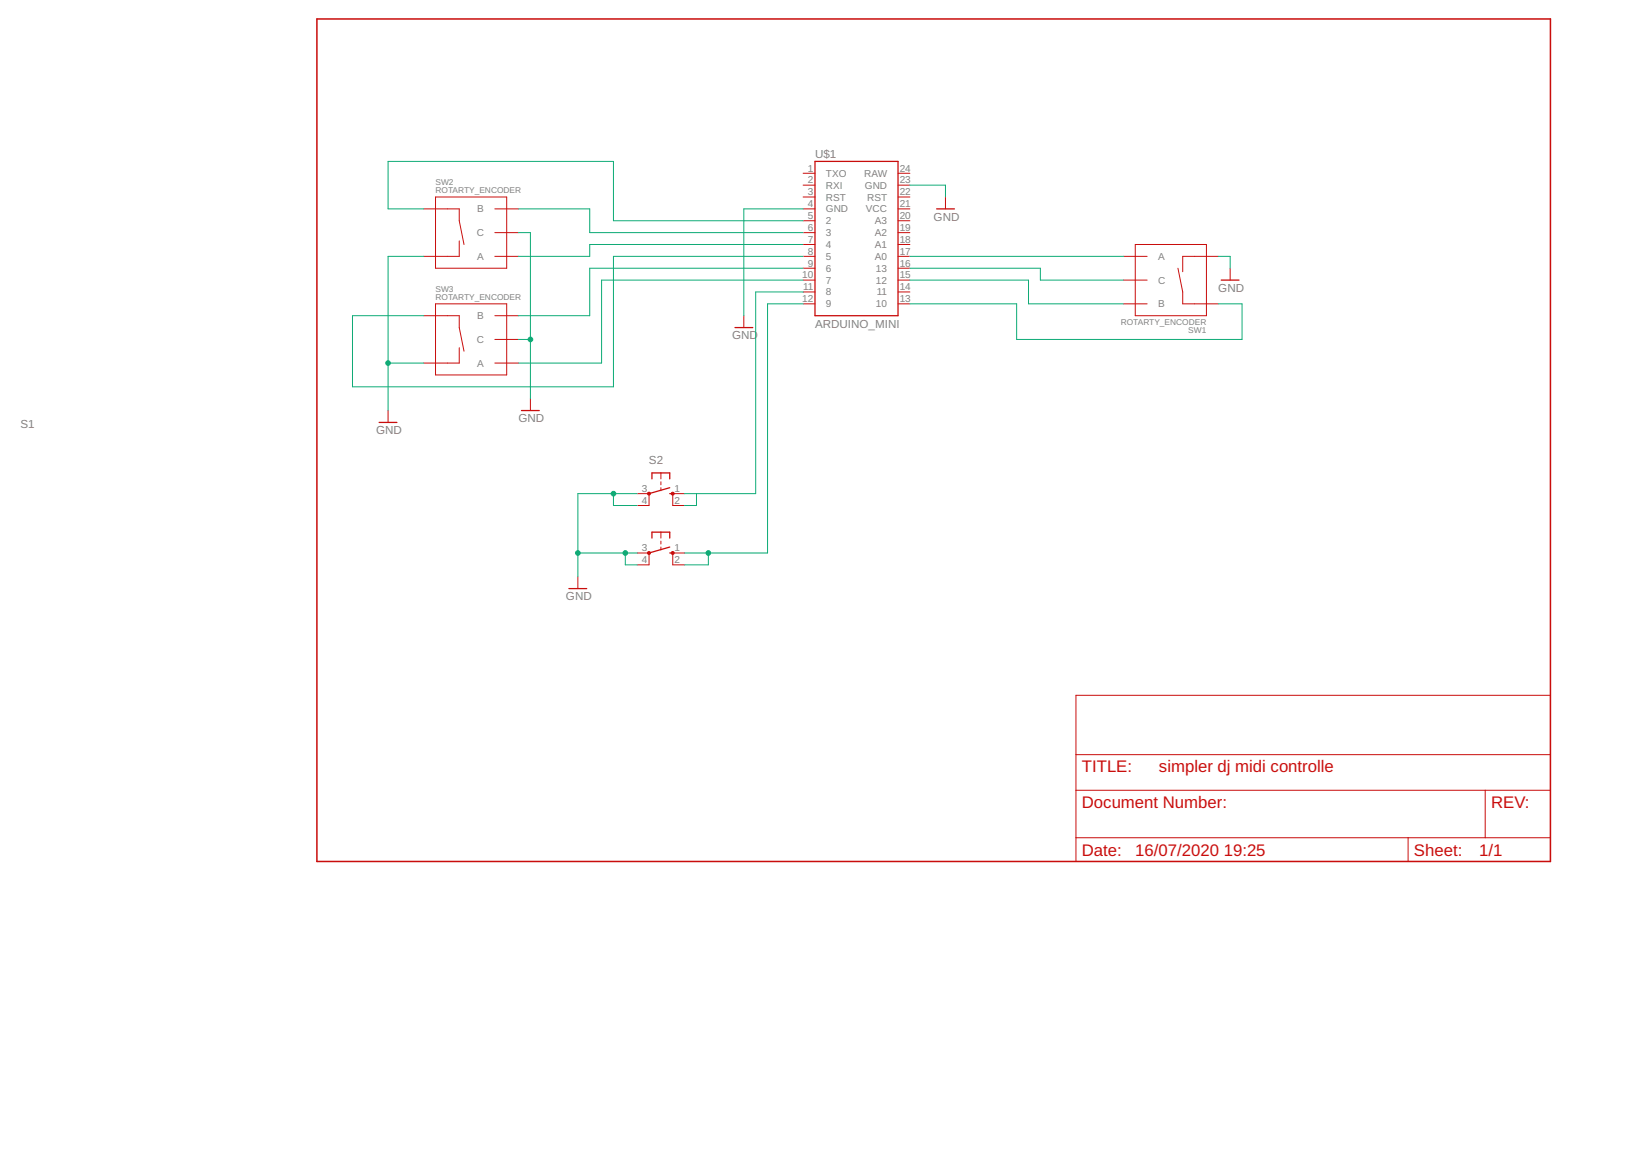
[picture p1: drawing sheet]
<?xml version="1.0" encoding="utf-8"?>
<!DOCTYPE eagle SYSTEM "eagle.dtd">
<!--
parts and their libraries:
SparkFun-Electromechanical: Licensing: Creative Commons ShareAlike 4.0 International - https://creativecommons.org/licenses/by-sa/4.0
-->
<eagle version="9.4.0">
<drawing>
<settings>
<setting alwaysvectorfont="no"/>
<setting verticaltext="up"/>
</settings>
<grid distance="0.1" unitdist="inch" unit="inch" style="lines" multiple="1" display="no" altdistance="0.01" altunitdist="inch" altunit="inch"/>
<schematic xreflabel="%F%N/%S.%C%R" xrefpart="/%S.%C%R">
<libraries>
<library name="frames">
<symbols>
<symbol name="DINA4_L">
<frame x1="0" y1="0" x2="264.16" y2="180.34" columns="4" rows="4" layer="94" border-left="no" border-top="no" border-right="no" border-bottom="no"/>
</symbol>
<symbol name="DOCFIELD">
<wire x1="0" y1="0" x2="71.12" y2="0" width="0.1016" layer="94"/>
<wire x1="101.6" y1="15.24" x2="87.63" y2="15.24" width="0.1016" layer="94"/>
<wire x1="0" y1="0" x2="0" y2="5.08" width="0.1016" layer="94"/>
<wire x1="0" y1="5.08" x2="71.12" y2="5.08" width="0.1016" layer="94"/>
<wire x1="0" y1="5.08" x2="0" y2="15.24" width="0.1016" layer="94"/>
<wire x1="101.6" y1="15.24" x2="101.6" y2="5.08" width="0.1016" layer="94"/>
<wire x1="71.12" y1="5.08" x2="71.12" y2="0" width="0.1016" layer="94"/>
<wire x1="71.12" y1="5.08" x2="87.63" y2="5.08" width="0.1016" layer="94"/>
<wire x1="71.12" y1="0" x2="101.6" y2="0" width="0.1016" layer="94"/>
<wire x1="87.63" y1="15.24" x2="87.63" y2="5.08" width="0.1016" layer="94"/>
<wire x1="87.63" y1="15.24" x2="0" y2="15.24" width="0.1016" layer="94"/>
<wire x1="87.63" y1="5.08" x2="101.6" y2="5.08" width="0.1016" layer="94"/>
<wire x1="101.6" y1="5.08" x2="101.6" y2="0" width="0.1016" layer="94"/>
<wire x1="0" y1="15.24" x2="0" y2="22.86" width="0.1016" layer="94"/>
<wire x1="101.6" y1="35.56" x2="0" y2="35.56" width="0.1016" layer="94"/>
<wire x1="101.6" y1="35.56" x2="101.6" y2="22.86" width="0.1016" layer="94"/>
<wire x1="0" y1="22.86" x2="101.6" y2="22.86" width="0.1016" layer="94"/>
<wire x1="0" y1="22.86" x2="0" y2="35.56" width="0.1016" layer="94"/>
<wire x1="101.6" y1="22.86" x2="101.6" y2="15.24" width="0.1016" layer="94"/>
<text x="1.27" y="1.27" size="2.54" layer="94">Date:</text>
<text x="12.7" y="1.27" size="2.54" layer="94">&gt;LAST_DATE_TIME</text>
<text x="72.39" y="1.27" size="2.54" layer="94">Sheet:</text>
<text x="86.36" y="1.27" size="2.54" layer="94">&gt;SHEET</text>
<text x="88.9" y="11.43" size="2.54" layer="94">REV:</text>
<text x="1.27" y="19.05" size="2.54" layer="94">TITLE:</text>
<text x="1.27" y="11.43" size="2.54" layer="94">Document Number:</text>
<text x="17.78" y="19.05" size="2.54" layer="94">&gt;DRAWING_NAME</text>
</symbol>
</symbols>
<devicesets>
<deviceset name="DINA4_L" prefix="FRAME" uservalue="yes">
<gates>
<gate name="G$1" symbol="DINA4_L" x="0" y="0"/>
<gate name="G$2" symbol="DOCFIELD" x="162.56" y="0" addlevel="must"/>
</gates>
<devices>
<device name="">
<technologies>
<technology name=""/>
</technologies>
</device>
</devices>
</deviceset>
</devicesets>
</library>
<library name="supply1">
<symbols>
<symbol name="GND">
<wire x1="-1.905" y1="0" x2="1.905" y2="0" width="0.254" layer="94"/>
<text x="-2.54" y="-2.54" size="1.778" layer="96">&gt;VALUE</text>
<pin name="GND" x="0" y="2.54" visible="off" length="short" direction="sup" rot="R270"/>
</symbol>
</symbols>
<devicesets>
<deviceset name="GND" prefix="GND">
<gates>
<gate name="1" symbol="GND" x="0" y="0"/>
</gates>
<devices>
<device name="">
<technologies>
<technology name=""/>
</technologies>
</device>
</devices>
</deviceset>
</devicesets>
</library>
<library name="switch-omron">
<symbols>
<symbol name="TS2">
<wire x1="0" y1="1.905" x2="0" y2="2.54" width="0.254" layer="94"/>
<wire x1="-4.445" y1="1.905" x2="-3.175" y2="1.905" width="0.254" layer="94"/>
<wire x1="-4.445" y1="-1.905" x2="-3.175" y2="-1.905" width="0.254" layer="94"/>
<wire x1="-4.445" y1="1.905" x2="-4.445" y2="0" width="0.254" layer="94"/>
<wire x1="-4.445" y1="0" x2="-4.445" y2="-1.905" width="0.254" layer="94"/>
<wire x1="-2.54" y1="0" x2="-1.905" y2="0" width="0.1524" layer="94"/>
<wire x1="-1.27" y1="0" x2="-0.635" y2="0" width="0.1524" layer="94"/>
<wire x1="-4.445" y1="0" x2="-3.175" y2="0" width="0.1524" layer="94"/>
<wire x1="2.54" y1="2.54" x2="0" y2="2.54" width="0.1524" layer="94"/>
<wire x1="2.54" y1="-2.54" x2="0" y2="-2.54" width="0.1524" layer="94"/>
<wire x1="0" y1="-2.54" x2="-1.27" y2="1.905" width="0.254" layer="94"/>
<circle x="0" y="-2.54" radius="0.127" width="0.4064" layer="94"/>
<circle x="0" y="2.54" radius="0.127" width="0.4064" layer="94"/>
<text x="-6.35" y="-2.54" size="1.778" layer="95" rot="R90">&gt;NAME</text>
<text x="-3.81" y="3.175" size="1.778" layer="96" rot="R90">&gt;VALUE</text>
<pin name="P" x="0" y="-5.08" visible="pad" length="short" direction="pas" swaplevel="2" rot="R90"/>
<pin name="S" x="0" y="5.08" visible="pad" length="short" direction="pas" swaplevel="1" rot="R270"/>
<pin name="S1" x="2.54" y="5.08" visible="pad" length="short" direction="pas" swaplevel="1" rot="R270"/>
<pin name="P1" x="2.54" y="-5.08" visible="pad" length="short" direction="pas" swaplevel="2" rot="R90"/>
</symbol>
</symbols>
<devicesets>
<deviceset name="10-XX" prefix="S" uservalue="yes">
<gates>
<gate name="1" symbol="TS2" x="0" y="0"/>
</gates>
<devices>
<device name="" package="B3F-10XX">
<connects>
<connect gate="1" pin="P" pad="3"/>
<connect gate="1" pin="P1" pad="4"/>
<connect gate="1" pin="S" pad="1"/>
<connect gate="1" pin="S1" pad="2"/>
</connects>
<package3dinstances>
<package3dinstance package3d_urn="urn:adsk.eagle:package:27496/1"/>
</package3dinstances>
<technologies>
<technology name="">
<attribute name="MF" value="" constant="no"/>
<attribute name="MPN" value="B3F-1000" constant="no"/>
<attribute name="OC_FARNELL" value="176432" constant="no"/>
<attribute name="OC_NEWARK" value="36M3542" constant="no"/>
<attribute name="POPULARITY" value="72" constant="no"/>
</technology>
</technologies>
</device>
</devices>
</deviceset>
</devicesets>
</library>
<library name="SparkFun-Electromechanical">
<symbols>
<symbol name="ROT_ENCODER">
<pin name="SW+" x="-10.16" y="5.08" visible="off" length="middle"/>
<pin name="SW-" x="-10.16" y="-5.08" visible="off" length="middle"/>
<pin name="B" x="10.16" y="5.08" visible="pin" length="middle" rot="R180"/>
<pin name="C" x="10.16" y="0" visible="pin" length="middle" rot="R180"/>
<pin name="A" x="10.16" y="-5.08" visible="pin" length="middle" rot="R180"/>
<wire x1="-5.08" y1="5.08" x2="-2.54" y2="5.08" width="0.1524" layer="94"/>
<wire x1="-2.54" y1="5.08" x2="-2.54" y2="2.54" width="0.1524" layer="94"/>
<wire x1="-2.54" y1="2.54" x2="-1.524" y2="-2.54" width="0.1524" layer="94"/>
<wire x1="-5.08" y1="-5.08" x2="-2.54" y2="-5.08" width="0.1524" layer="94"/>
<wire x1="-2.54" y1="-5.08" x2="-2.54" y2="-1.778" width="0.1524" layer="94"/>
<wire x1="-7.62" y1="7.62" x2="7.62" y2="7.62" width="0.1524" layer="94"/>
<wire x1="7.62" y1="7.62" x2="7.62" y2="-7.62" width="0.1524" layer="94"/>
<wire x1="7.62" y1="-7.62" x2="-7.62" y2="-7.62" width="0.1524" layer="94"/>
<wire x1="-7.62" y1="-7.62" x2="-7.62" y2="7.62" width="0.1524" layer="94"/>
<text x="-7.62" y="10.16" size="1.27" layer="95">&gt;NAME</text>
<text x="-7.62" y="8.382" size="1.27" layer="96">&gt;VALUE</text>
</symbol>
</symbols>
<devicesets>
<deviceset name="ROTARTY_ENCODER" prefix="SW">
<gates>
<gate name="G$1" symbol="ROT_ENCODER" x="0" y="0"/>
</gates>
<devices>
<device name="" package="ROTARY_ENC_PLAIN">
<connects>
<connect gate="G$1" pin="A" pad="A"/>
<connect gate="G$1" pin="B" pad="B"/>
<connect gate="G$1" pin="C" pad="C"/>
<connect gate="G$1" pin="SW+" pad="SW+"/>
<connect gate="G$1" pin="SW-" pad="SW-"/>
</connects>
<technologies>
<technology name=""/>
</technologies>
</device>
</devices>
</deviceset>
</devicesets>
</library>
<library name="SparkFun-Boards">
<symbols>
<symbol name="ARDUINO_MINI">
<wire x1="-7.62" y1="15.24" x2="-7.62" y2="-17.78" width="0.254" layer="94"/>
<wire x1="-7.62" y1="-17.78" x2="10.16" y2="-17.78" width="0.254" layer="94"/>
<wire x1="10.16" y1="-17.78" x2="10.16" y2="15.24" width="0.254" layer="94"/>
<wire x1="10.16" y1="15.24" x2="-7.62" y2="15.24" width="0.254" layer="94"/>
<text x="-7.62" y="16.002" size="1.778" layer="95">&gt;NAME</text>
<text x="-7.62" y="-20.32" size="1.778" layer="96">&gt;VALUE</text>
<pin name="2" x="-10.16" y="2.54" length="short"/>
<pin name="3" x="-10.16" y="0" length="short"/>
<pin name="4" x="-10.16" y="-2.54" length="short"/>
<pin name="5" x="-10.16" y="-5.08" length="short"/>
<pin name="6" x="-10.16" y="-7.62" length="short"/>
<pin name="7" x="-10.16" y="-10.16" length="short"/>
<pin name="8" x="-10.16" y="-12.7" length="short"/>
<pin name="9" x="-10.16" y="-15.24" length="short"/>
<pin name="10" x="12.7" y="-15.24" length="short" rot="R180"/>
<pin name="11" x="12.7" y="-12.7" length="short" rot="R180"/>
<pin name="12" x="12.7" y="-10.16" length="short" rot="R180"/>
<pin name="13" x="12.7" y="-7.62" length="short" rot="R180"/>
<pin name="A0" x="12.7" y="-5.08" length="short" rot="R180"/>
<pin name="A1" x="12.7" y="-2.54" length="short" rot="R180"/>
<pin name="A2" x="12.7" y="0" length="short" rot="R180"/>
<pin name="A3" x="12.7" y="2.54" length="short" rot="R180"/>
<pin name="GND" x="-10.16" y="5.08" length="short"/>
<pin name="GND@2" x="12.7" y="10.16" length="short" rot="R180"/>
<pin name="RAW" x="12.7" y="12.7" length="short" rot="R180"/>
<pin name="RST" x="-10.16" y="7.62" length="short"/>
<pin name="RST@2" x="12.7" y="7.62" length="short" rot="R180"/>
<pin name="RXI" x="-10.16" y="10.16" length="short"/>
<pin name="TXO" x="-10.16" y="12.7" length="short"/>
<pin name="VCC" x="12.7" y="5.08" length="short" rot="R180"/>
</symbol>
</symbols>
<devicesets>
<deviceset name="ARDUINO_MINI">
<gates>
<gate name="G$1" symbol="ARDUINO_MINI" x="0" y="2.54"/>
</gates>
<devices>
<device name="" package="ARDUINO_MINI">
<connects>
<connect gate="G$1" pin="10" pad="13"/>
<connect gate="G$1" pin="11" pad="14"/>
<connect gate="G$1" pin="12" pad="15"/>
<connect gate="G$1" pin="13" pad="16"/>
<connect gate="G$1" pin="2" pad="5"/>
<connect gate="G$1" pin="3" pad="6"/>
<connect gate="G$1" pin="4" pad="7"/>
<connect gate="G$1" pin="5" pad="8"/>
<connect gate="G$1" pin="6" pad="9"/>
<connect gate="G$1" pin="7" pad="10"/>
<connect gate="G$1" pin="8" pad="11"/>
<connect gate="G$1" pin="9" pad="12"/>
<connect gate="G$1" pin="A0" pad="17"/>
<connect gate="G$1" pin="A1" pad="18"/>
<connect gate="G$1" pin="A2" pad="19"/>
<connect gate="G$1" pin="A3" pad="20"/>
<connect gate="G$1" pin="GND" pad="4"/>
<connect gate="G$1" pin="GND@2" pad="23"/>
<connect gate="G$1" pin="RAW" pad="24"/>
<connect gate="G$1" pin="RST" pad="3"/>
<connect gate="G$1" pin="RST@2" pad="22"/>
<connect gate="G$1" pin="RXI" pad="2"/>
<connect gate="G$1" pin="TXO" pad="1"/>
<connect gate="G$1" pin="VCC" pad="21"/>
</connects>
<technologies>
<technology name=""/>
</technologies>
</device>
</devices>
</deviceset>
</devicesets>
</library>
</libraries>
<attributes>
</attributes>
<variantdefs>
</variantdefs>
<classes>
<class number="0" name="default" width="0" drill="0">
</class>
</classes>
<parts>
<part name="FRAME1" library="frames" deviceset="DINA4_L" device=""/>
<part name="GND2" library="supply1" deviceset="GND" device=""/>
<part name="GND3" library="supply1" deviceset="GND" device=""/>
<part name="S1" library="switch-omron" deviceset="10-XX" device="" package3d_urn="urn:adsk.eagle:package:27496/1"/>
<part name="S2" library="switch-omron" deviceset="10-XX" device="" package3d_urn="urn:adsk.eagle:package:27496/1"/>
<part name="SW1" library="SparkFun-Electromechanical" deviceset="ROTARTY_ENCODER" device=""/>
<part name="SW2" library="SparkFun-Electromechanical" deviceset="ROTARTY_ENCODER" device=""/>
<part name="SW3" library="SparkFun-Electromechanical" deviceset="ROTARTY_ENCODER" device=""/>
<part name="U$1" library="SparkFun-Boards" deviceset="ARDUINO_MINI" device=""/>
<part name="GND5" library="supply1" deviceset="GND" device=""/>
<part name="GND1" library="supply1" deviceset="GND" device=""/>
<part name="GND4" library="supply1" deviceset="GND" device=""/>
<part name="GND6" library="supply1" deviceset="GND" device=""/>
</parts>
<sheets>
<sheet>
<plain>
</plain>
<instances>
<instance part="FRAME1" gate="G$1" x="0" y="0" smashed="yes"/>
<instance part="FRAME1" gate="G$2" x="162.56" y="0" smashed="yes">
<attribute name="LAST_DATE_TIME" x="175.26" y="1.27" size="2.54" layer="94"/>
<attribute name="SHEET" x="248.92" y="1.27" size="2.54" layer="94"/>
<attribute name="DRAWING_NAME" x="180.34" y="19.05" size="2.54" layer="94"/>
</instance>
<instance part="GND2" gate="1" x="45.72" y="96.52" smashed="yes">
<attribute name="VALUE" x="43.18" y="93.98" size="1.778" layer="96"/>
</instance>
<instance part="GND3" gate="1" x="55.88" y="58.42" smashed="yes">
<attribute name="VALUE" x="53.34" y="55.88" size="1.778" layer="96"/>
</instance>
<instance part="S1" gate="1" x="73.66" y="66.04" smashed="yes" rot="R270">
<attribute name="NAME" x="-63.5" y="92.71" size="1.778" layer="95"/>
<attribute name="VALUE" x="76.835" y="69.85" size="1.778" layer="96"/>
</instance>
<instance part="S2" gate="1" x="73.66" y="78.74" smashed="yes" rot="R270">
<attribute name="NAME" x="71.12" y="85.09" size="1.778" layer="95"/>
<attribute name="VALUE" x="76.835" y="82.55" size="1.778" layer="96"/>
</instance>
<instance part="SW1" gate="G$1" x="182.88" y="124.46" smashed="yes" rot="R180">
<attribute name="NAME" x="190.5" y="114.3" size="1.27" layer="95" rot="R180"/>
<attribute name="VALUE" x="190.5" y="116.078" size="1.27" layer="96" rot="R180"/>
</instance>
<instance part="SW2" gate="G$1" x="33.02" y="134.62" smashed="yes">
<attribute name="NAME" x="25.4" y="144.78" size="1.27" layer="95"/>
<attribute name="VALUE" x="25.4" y="143.002" size="1.27" layer="96"/>
</instance>
<instance part="SW3" gate="G$1" x="33.02" y="111.76" smashed="yes">
<attribute name="NAME" x="25.4" y="121.92" size="1.27" layer="95"/>
<attribute name="VALUE" x="25.4" y="120.142" size="1.27" layer="96"/>
</instance>
<instance part="U$1" gate="G$1" x="114.3" y="134.62" smashed="yes">
<attribute name="NAME" x="106.68" y="150.622" size="1.778" layer="95"/>
<attribute name="VALUE" x="106.68" y="114.3" size="1.778" layer="96"/>
</instance>
<instance part="GND5" gate="1" x="15.24" y="93.98" smashed="yes">
<attribute name="VALUE" x="12.7" y="91.44" size="1.778" layer="96"/>
</instance>
<instance part="GND1" gate="1" x="91.44" y="114.3" smashed="yes">
<attribute name="VALUE" x="88.9" y="111.76" size="1.778" layer="96"/>
</instance>
<instance part="GND4" gate="1" x="134.62" y="139.7" smashed="yes">
<attribute name="VALUE" x="132.08" y="137.16" size="1.778" layer="96"/>
</instance>
<instance part="GND6" gate="1" x="195.58" y="124.46" smashed="yes">
<attribute name="VALUE" x="193.04" y="121.92" size="1.778" layer="96"/>
</instance>
</instances>
<busses>
</busses>
<nets>
<net name="GND" class="0">
<segment>
<pinref part="GND2" gate="1" pin="GND"/>
<pinref part="SW3" gate="G$1" pin="C"/>
<wire x1="43.18" y1="111.76" x2="45.72" y2="111.76" width="0.1524" layer="91"/>
<wire x1="45.72" y1="111.76" x2="45.72" y2="99.06" width="0.1524" layer="91"/>
<pinref part="SW2" gate="G$1" pin="C"/>
<wire x1="43.18" y1="134.62" x2="45.72" y2="134.62" width="0.1524" layer="91"/>
<wire x1="45.72" y1="134.62" x2="45.72" y2="111.76" width="0.1524" layer="91"/>
<junction x="45.72" y="111.76"/>
</segment>
<segment>
<pinref part="GND5" gate="1" pin="GND"/>
<pinref part="SW3" gate="G$1" pin="SW-"/>
<wire x1="15.24" y1="106.68" x2="15.24" y2="96.52" width="0.1524" layer="91"/>
<wire x1="22.86" y1="106.68" x2="15.24" y2="106.68" width="0.1524" layer="91"/>
<pinref part="SW2" gate="G$1" pin="SW-"/>
<wire x1="22.86" y1="129.54" x2="15.24" y2="129.54" width="0.1524" layer="91"/>
<wire x1="15.24" y1="129.54" x2="15.24" y2="106.68" width="0.1524" layer="91"/>
<junction x="15.24" y="106.68"/>
</segment>
<segment>
<pinref part="S1" gate="1" pin="P"/>
<wire x1="68.58" y1="66.04" x2="66.04" y2="66.04" width="0.1524" layer="91"/>
<pinref part="GND3" gate="1" pin="GND"/>
<wire x1="66.04" y1="66.04" x2="55.88" y2="66.04" width="0.1524" layer="91"/>
<wire x1="55.88" y1="66.04" x2="55.88" y2="60.96" width="0.1524" layer="91"/>
<pinref part="S1" gate="1" pin="P1"/>
<wire x1="68.58" y1="63.5" x2="66.04" y2="63.5" width="0.1524" layer="91"/>
<wire x1="66.04" y1="63.5" x2="66.04" y2="66.04" width="0.1524" layer="91"/>
<junction x="66.04" y="66.04"/>
<pinref part="S2" gate="1" pin="P"/>
<wire x1="68.58" y1="78.74" x2="63.5" y2="78.74" width="0.1524" layer="91"/>
<wire x1="63.5" y1="78.74" x2="55.88" y2="78.74" width="0.1524" layer="91"/>
<wire x1="55.88" y1="78.74" x2="55.88" y2="66.04" width="0.1524" layer="91"/>
<junction x="55.88" y="66.04"/>
<pinref part="S2" gate="1" pin="P1"/>
<wire x1="68.58" y1="76.2" x2="63.5" y2="76.2" width="0.1524" layer="91"/>
<wire x1="63.5" y1="76.2" x2="63.5" y2="78.74" width="0.1524" layer="91"/>
<junction x="63.5" y="78.74"/>
</segment>
<segment>
<pinref part="U$1" gate="G$1" pin="GND"/>
<wire x1="104.14" y1="139.7" x2="91.44" y2="139.7" width="0.1524" layer="91"/>
<pinref part="GND1" gate="1" pin="GND"/>
<wire x1="91.44" y1="139.7" x2="91.44" y2="116.84" width="0.1524" layer="91"/>
</segment>
<segment>
<pinref part="U$1" gate="G$1" pin="GND@2"/>
<pinref part="GND4" gate="1" pin="GND"/>
<wire x1="127" y1="144.78" x2="134.62" y2="144.78" width="0.1524" layer="91"/>
<wire x1="134.62" y1="144.78" x2="134.62" y2="142.24" width="0.1524" layer="91"/>
</segment>
<segment>
<pinref part="GND6" gate="1" pin="GND"/>
<wire x1="195.58" y1="129.54" x2="195.58" y2="127" width="0.1524" layer="91"/>
<pinref part="SW1" gate="G$1" pin="SW-"/>
<wire x1="195.58" y1="129.54" x2="193.04" y2="129.54" width="0.1524" layer="91"/>
</segment>
</net>
<net name="N$11" class="0">
<segment>
<pinref part="SW3" gate="G$1" pin="SW+"/>
<wire x1="22.86" y1="116.84" x2="7.62" y2="116.84" width="0.1524" layer="91"/>
<wire x1="63.5" y1="129.54" x2="63.5" y2="101.6" width="0.1524" layer="91"/>
<wire x1="63.5" y1="101.6" x2="7.62" y2="101.6" width="0.1524" layer="91"/>
<wire x1="7.62" y1="101.6" x2="7.62" y2="116.84" width="0.1524" layer="91"/>
<pinref part="U$1" gate="G$1" pin="5"/>
<wire x1="104.14" y1="129.54" x2="63.5" y2="129.54" width="0.1524" layer="91"/>
</segment>
</net>
<net name="N$9" class="0">
<segment>
<pinref part="S1" gate="1" pin="S"/>
<pinref part="S1" gate="1" pin="S1"/>
<wire x1="83.82" y1="66.04" x2="78.74" y2="66.04" width="0.1524" layer="91"/>
<wire x1="78.74" y1="63.5" x2="83.82" y2="63.5" width="0.1524" layer="91"/>
<wire x1="83.82" y1="63.5" x2="83.82" y2="66.04" width="0.1524" layer="91"/>
<junction x="83.82" y="66.04"/>
<pinref part="U$1" gate="G$1" pin="9"/>
<wire x1="104.14" y1="119.38" x2="96.52" y2="119.38" width="0.1524" layer="91"/>
<wire x1="96.52" y1="119.38" x2="96.52" y2="66.04" width="0.1524" layer="91"/>
<wire x1="96.52" y1="66.04" x2="83.82" y2="66.04" width="0.1524" layer="91"/>
</segment>
</net>
<net name="N$12" class="0">
<segment>
<pinref part="S2" gate="1" pin="S"/>
<wire x1="78.74" y1="78.74" x2="81.28" y2="78.74" width="0.1524" layer="91"/>
<wire x1="81.28" y1="78.74" x2="93.98" y2="78.74" width="0.1524" layer="91"/>
<pinref part="S2" gate="1" pin="S1"/>
<wire x1="78.74" y1="76.2" x2="81.28" y2="76.2" width="0.1524" layer="91"/>
<wire x1="81.28" y1="76.2" x2="81.28" y2="78.74" width="0.1524" layer="91"/>
<pinref part="U$1" gate="G$1" pin="8"/>
<wire x1="104.14" y1="121.92" x2="93.98" y2="121.92" width="0.1524" layer="91"/>
<wire x1="93.98" y1="121.92" x2="93.98" y2="78.74" width="0.1524" layer="91"/>
</segment>
</net>
<net name="N$4" class="0">
<segment>
<wire x1="154.94" y1="124.46" x2="154.94" y2="127" width="0.1524" layer="91"/>
<pinref part="U$1" gate="G$1" pin="13"/>
<wire x1="154.94" y1="127" x2="127" y2="127" width="0.1524" layer="91"/>
<pinref part="SW1" gate="G$1" pin="C"/>
<wire x1="172.72" y1="124.46" x2="154.94" y2="124.46" width="0.1524" layer="91"/>
</segment>
</net>
<net name="N$5" class="0">
<segment>
<pinref part="U$1" gate="G$1" pin="12"/>
<wire x1="127" y1="124.46" x2="152.4" y2="124.46" width="0.1524" layer="91"/>
<wire x1="152.4" y1="124.46" x2="152.4" y2="119.38" width="0.1524" layer="91"/>
<pinref part="SW1" gate="G$1" pin="B"/>
<wire x1="152.4" y1="119.38" x2="172.72" y2="119.38" width="0.1524" layer="91"/>
</segment>
</net>
<net name="N$3" class="0">
<segment>
<pinref part="U$1" gate="G$1" pin="3"/>
<wire x1="104.14" y1="134.62" x2="58.42" y2="134.62" width="0.1524" layer="91"/>
<wire x1="58.42" y1="134.62" x2="58.42" y2="139.7" width="0.1524" layer="91"/>
<pinref part="SW2" gate="G$1" pin="B"/>
<wire x1="58.42" y1="139.7" x2="43.18" y2="139.7" width="0.1524" layer="91"/>
</segment>
</net>
<net name="N$6" class="0">
<segment>
<pinref part="U$1" gate="G$1" pin="4"/>
<wire x1="104.14" y1="132.08" x2="58.42" y2="132.08" width="0.1524" layer="91"/>
<wire x1="58.42" y1="132.08" x2="58.42" y2="129.54" width="0.1524" layer="91"/>
<pinref part="SW2" gate="G$1" pin="A"/>
<wire x1="58.42" y1="129.54" x2="43.18" y2="129.54" width="0.1524" layer="91"/>
</segment>
</net>
<net name="N$7" class="0">
<segment>
<pinref part="U$1" gate="G$1" pin="6"/>
<wire x1="104.14" y1="127" x2="58.42" y2="127" width="0.1524" layer="91"/>
<wire x1="58.42" y1="127" x2="58.42" y2="116.84" width="0.1524" layer="91"/>
<pinref part="SW3" gate="G$1" pin="B"/>
<wire x1="58.42" y1="116.84" x2="43.18" y2="116.84" width="0.1524" layer="91"/>
</segment>
</net>
<net name="N$8" class="0">
<segment>
<wire x1="60.96" y1="124.46" x2="60.96" y2="106.68" width="0.1524" layer="91"/>
<pinref part="SW3" gate="G$1" pin="A"/>
<wire x1="60.96" y1="106.68" x2="43.18" y2="106.68" width="0.1524" layer="91"/>
<pinref part="U$1" gate="G$1" pin="7"/>
<wire x1="104.14" y1="124.46" x2="60.96" y2="124.46" width="0.1524" layer="91"/>
</segment>
</net>
<net name="N$2" class="0">
<segment>
<pinref part="U$1" gate="G$1" pin="10"/>
<wire x1="127" y1="119.38" x2="149.86" y2="119.38" width="0.1524" layer="91"/>
<wire x1="149.86" y1="119.38" x2="149.86" y2="111.76" width="0.1524" layer="91"/>
<wire x1="149.86" y1="111.76" x2="198.12" y2="111.76" width="0.1524" layer="91"/>
<pinref part="SW1" gate="G$1" pin="SW+"/>
<wire x1="193.04" y1="119.38" x2="198.12" y2="119.38" width="0.1524" layer="91"/>
<wire x1="198.12" y1="119.38" x2="198.12" y2="111.76" width="0.1524" layer="91"/>
</segment>
</net>
<net name="N$14" class="0">
<segment>
<wire x1="63.5" y1="137.16" x2="63.5" y2="149.86" width="0.1524" layer="91"/>
<wire x1="63.5" y1="149.86" x2="15.24" y2="149.86" width="0.1524" layer="91"/>
<wire x1="15.24" y1="149.86" x2="15.24" y2="139.7" width="0.1524" layer="91"/>
<pinref part="SW2" gate="G$1" pin="SW+"/>
<wire x1="15.24" y1="139.7" x2="22.86" y2="139.7" width="0.1524" layer="91"/>
<pinref part="U$1" gate="G$1" pin="2"/>
<wire x1="104.14" y1="137.16" x2="63.5" y2="137.16" width="0.1524" layer="91"/>
</segment>
</net>
<net name="N$1" class="0">
<segment>
<pinref part="U$1" gate="G$1" pin="A0"/>
<pinref part="SW1" gate="G$1" pin="A"/>
<wire x1="127" y1="129.54" x2="172.72" y2="129.54" width="0.1524" layer="91"/>
</segment>
</net>
</nets>
</sheet>
</sheets>
</schematic>
</drawing>
<compatibility>
<note version="8.2" severity="warning">
Since Version 8.2, EAGLE supports online libraries. The ids
of those online libraries will not be understood (or retained)
with this version.
</note>
<note version="8.3" severity="warning">
Since Version 8.3, EAGLE supports URNs for individual library
assets (packages, symbols, and devices). The URNs of those assets
will not be understood (or retained) with this version.
</note>
<note version="8.3" severity="warning">
Since Version 8.3, EAGLE supports the association of 3D packages
with devices in libraries, schematics, and board files. Those 3D
packages will not be understood (or retained) with this version.
</note>
</compatibility>
</eagle>
